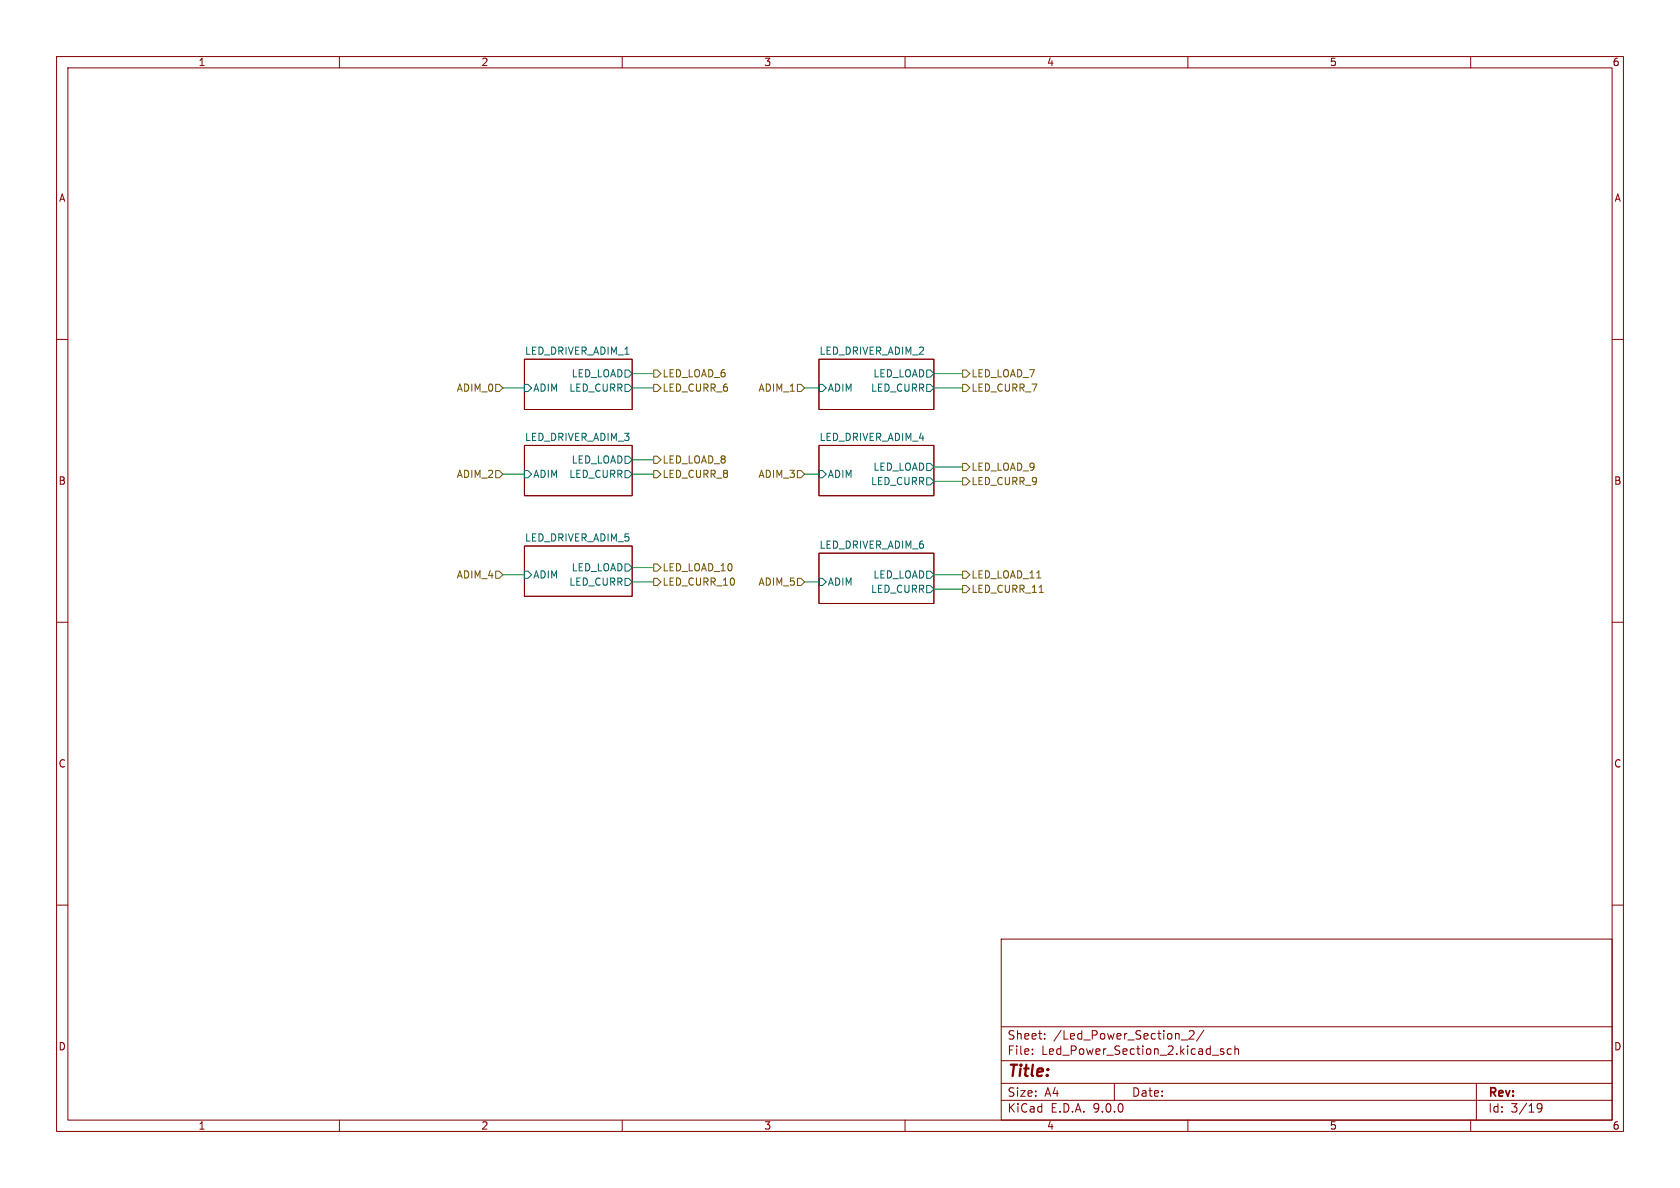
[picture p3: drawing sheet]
<svg xmlns="http://www.w3.org/2000/svg" width="297mm" height="210mm" viewBox="0 0 297 210" stroke-linecap="round" stroke-linejoin="round" font-family="sans-serif">
<g fill="none" stroke="#840000" stroke-width=".18">
<path d="M10 10h277v190h-277zM12 12h273v186h-273zM60 10v2M110 10v2M160 10v2M210 10v2M260 10v2M10 60h2M92.7 78.7h19.1v8.9h-19.1zM92.7 63.5h19.1v8.9h-19.1zM144.8 63.5h20.3v8.9h-20.3zM144.8 78.7h20.3v8.9h-20.3z"/>
<path d="M285 60h2M92.7 96.5h19.1v8.9h-19.1zM144.8 97.8h20.3v8.9h-20.3zM10 110h2M285 110h2M10 160h2M177 166h108v32h-108zM285 160h2M60 198v2M110 198v2M160 198v2M177 194.5h108"/>
<path d="M177 191.5h108M177 187.5h108M177 181.5h108M182.5 186.3v.1M182.5 185.5v.1M184.7 183.6v.1M184.7 182.8v.1M197 191.5v3M208.8 183.8h1.2M210 198v2M210.2 182.3l.6-.1 .2 .1 .1 .3-.9 1.1h.9M212.8 182.1l-1.3 2"/>
<path d="M216.3 185.5l-.3-.1-.3 .2 .1 .2 .5 .2v.3h-.6M217.7 185.5l-.5-.1-.2 .3v.4l.1 .2h.6M218.3 185.5l.2-.1 .4 .1 .1 .9M218.3 184.9v1.5M260 198v2M261 191.5v6.5M271.7 195.4l.3-.3 .5 .1a.99 .99 0 0 1-.3 1.4h-.3M271.7 195.7l.3 .3h.3l.3-.3"/>
</g>
<g fill="none" stroke="#006464" stroke-width=".18">
<path d="M92.7 67.9h.6l.7 .7-.7 .6h-.6zM110.5 67.9h.6l.7 .7-.7 .6h-.6zM110.5 65.4h.6l.7 .6-.7 .7h-.6zM144.8 67.9h.6l.6 .7-.6 .6h-.6zM163.8 67.9h.7l.6 .7-.6 .6h-.7zM163.8 65.4h.7l.6 .6-.6 .7h-.7zM92.7 83.2h.6l.7 .6-.7 .7h-.6zM110.5 99.7h.6l.7 .6-.7 .7h-.6zM110.5 83.2h.6l.7 .6-.7 .7h-.6zM110.5 80.6h.6l.7 .7-.7 .6h-.6zM144.8 83.2h.6l.6 .6-.6 .7h-.6zM163.8 84.5h.7l.6 .6-.6 .6h-.7z"/>
<path d="M163.8 81.9h.7l.6 .7-.6 .6h-.7zM92.7 101h.6l.7 .6-.7 .6h-.6zM110.5 102.2h.6l.7 .7-.7 .6h-.6zM144.8 102.2h.6l.6 .7-.6 .6h-.6zM163.8 103.5h.7l.6 .6-.6 .7h-.7zM163.8 101h.7l.6 .6-.6 .6h-.7z"/>
</g>
<g fill="none" stroke="#725600" stroke-width=".18">
<path d="M87.6 67.9h.7l.6 .7-.6 .6h-.7zM115.6 65.4h.6l.6 .6-.6 .7h-.6zM115.6 67.9h.6l.6 .7-.6 .6h-.6zM141 67.9h.6l.6 .7-.6 .6h-.6zM170.2 67.9h.6l.6 .7-.6 .6h-.6zM170.2 65.4h.6l.6 .6-.6 .7h-.6zM87.6 83.2h.7l.6 .6-.6 .7h-.7zM115.6 99.7h.6l.6 .6-.6 .7h-.6zM115.6 80.6h.6l.6 .7-.6 .6h-.6zM115.6 83.2h.6l.6 .6-.6 .7h-.6zM141 83.2h.6l.6 .6-.6 .7h-.6zM170.2 81.9h.6l.6 .7-.6 .6h-.6z"/>
<path d="M170.2 84.5h.6l.6 .6-.6 .6h-.6zM87.6 101h.7l.6 .6-.6 .6h-.7zM115.6 102.2h.6l.6 .7-.6 .6h-.6zM141 102.2h.6l.6 .7-.6 .6h-.6zM170.2 103.5h.6l.6 .6-.6 .7h-.6zM170.2 101h.6l.6 .6-.6 .6h-.6zM183.7 104.7h.7"/>
</g>
<g fill="none" stroke="#009600" stroke-width=".18">
<path d="M88.9 68.6h3.8M111.8 68.6h3.8M111.8 66h3.8M142.2 68.6h2.6M165.1 68.6h5.1M165.1 66h5.1M88.9 83.8h3.8M111.8 83.8h3.8M111.8 81.3h3.8M142.2 83.8h2.6M165.1 85.1h5.1M165.1 82.6h5.1"/>
<path d="M88.9 101.6h3.8M111.8 100.3h3.8M111.8 102.9h3.8M142.2 102.9h2.6M165.1 101.6h5.1M165.1 104.1h5.1"/>
</g>
<text font-size="2.8" fill="#840000" x="178" y="190.9">Title:</text>
<g font-size="2.1" fill="#840000">
<text x="178" y="184">Sheet:</text>
<text x="186.2" y="184">/Led_Power_Section_2/</text>
<text x="178" y="186.7">File:</text>
<text x="184.1" y="186.7">Led_Power_Section_2.kicad_sch</text>
<text x="178" y="196.9">KiCad</text>
<text x="178" y="194.1">Size:</text>
<text x="184.7" y="194.1">A4</text>
<text x="185.7" y="196.9">E.D.A.</text>
<text x="193.3" y="196.9">9.0.0</text>
<text x="200" y="194.1">Date:</text>
<text x="263" y="194.3">Rev:</text>
<text x="263" y="196.9">Id:</text>
<text x="267.1" y="196.9">3/19</text>
</g>
<g font-size="1.8" fill="#840000">
<text x="35" y="11.9">1</text>
<text x="85" y="11.9">2</text>
<text x="135" y="11.9">3</text>
<text x="185" y="11.9">4</text>
<text x="235" y="11.9">5</text>
<text x="285" y="11.9">6</text>
<text x="10.3" y="35.9">A</text>
<text x="285.3" y="35.9">A</text>
<text x="10.3" y="85.9">B</text>
<text x="285.3" y="85.9">B</text>
<text x="10.3" y="135.9">C</text>
<text x="285.3" y="135.9">C</text>
<text x="10.3" y="185.9">D</text>
<text x="285.3" y="185.9">D</text>
<text x="35" y="199.9">1</text>
<text x="85" y="199.9">2</text>
<text x="135" y="199.9">3</text>
<text x="185" y="199.9">4</text>
<text x="235" y="199.9">5</text>
<text x="285" y="199.9">6</text>
</g>
<g font-size="1.8" fill="#006464">
<text x="92.7" y="62.8">LED_DRIVER_ADIM_1</text>
<text x="144.8" y="62.8">LED_DRIVER_ADIM_2</text>
<text x="94.2" y="69.4">ADIM</text>
<text x="100.5" y="69.4">LED_CURR</text>
<text x="101" y="66.9">LED_LOAD</text>
<text x="146.2" y="69.4">ADIM</text>
<text x="153.9" y="69.4">LED_CURR</text>
<text x="154.3" y="66.9">LED_LOAD</text>
<text x="92.7" y="78">LED_DRIVER_ADIM_3</text>
<text x="101" y="82.1">LED_LOAD</text>
<text x="144.8" y="78">LED_DRIVER_ADIM_4</text>
<text x="154.3" y="83.4">LED_LOAD</text>
<text x="94.2" y="84.7">ADIM</text>
<text x="100.5" y="84.7">LED_CURR</text>
<text x="146.2" y="84.7">ADIM</text>
<text x="153.9" y="86">LED_CURR</text>
<text x="92.7" y="95.8">LED_DRIVER_ADIM_5</text>
<text x="101" y="101.2">LED_LOAD</text>
<text x="144.8" y="97.1">LED_DRIVER_ADIM_6</text>
<text x="94.2" y="102.5">ADIM</text>
<text x="100.5" y="103.7">LED_CURR</text>
<text x="146.2" y="103.7">ADIM</text>
<text x="153.9" y="105">LED_CURR</text>
<text x="154.3" y="102.5">LED_LOAD</text>
</g>
<g font-size="1.8" fill="#725600">
<text x="80.6" y="69.4">ADIM_0</text>
<text x="117" y="66.9">LED_LOAD_6</text>
<text x="117" y="69.4">LED_CURR_6</text>
<text x="134" y="69.4">ADIM_1</text>
<text x="171.6" y="69.4">LED_CURR_7</text>
<text x="171.6" y="66.9">LED_LOAD_7</text>
<text x="117" y="82.1">LED_LOAD_8</text>
<text x="171.6" y="83.4">LED_LOAD_9</text>
<text x="80.6" y="84.7">ADIM_2</text>
<text x="117" y="84.7">LED_CURR_8</text>
<text x="134" y="84.7">ADIM_3</text>
<text x="171.6" y="86">LED_CURR_9</text>
<text x="117" y="101.2">LED_LOAD_10</text>
<text x="80.6" y="102.5">ADIM_4</text>
<text x="117" y="103.7">LED_CURR_10</text>
<text x="134" y="103.7">ADIM_5</text>
<text x="171.6" y="105">LED_CURR_11</text>
<text x="171.6" y="102.5">LED_LOAD_11</text>
</g>
</svg>
